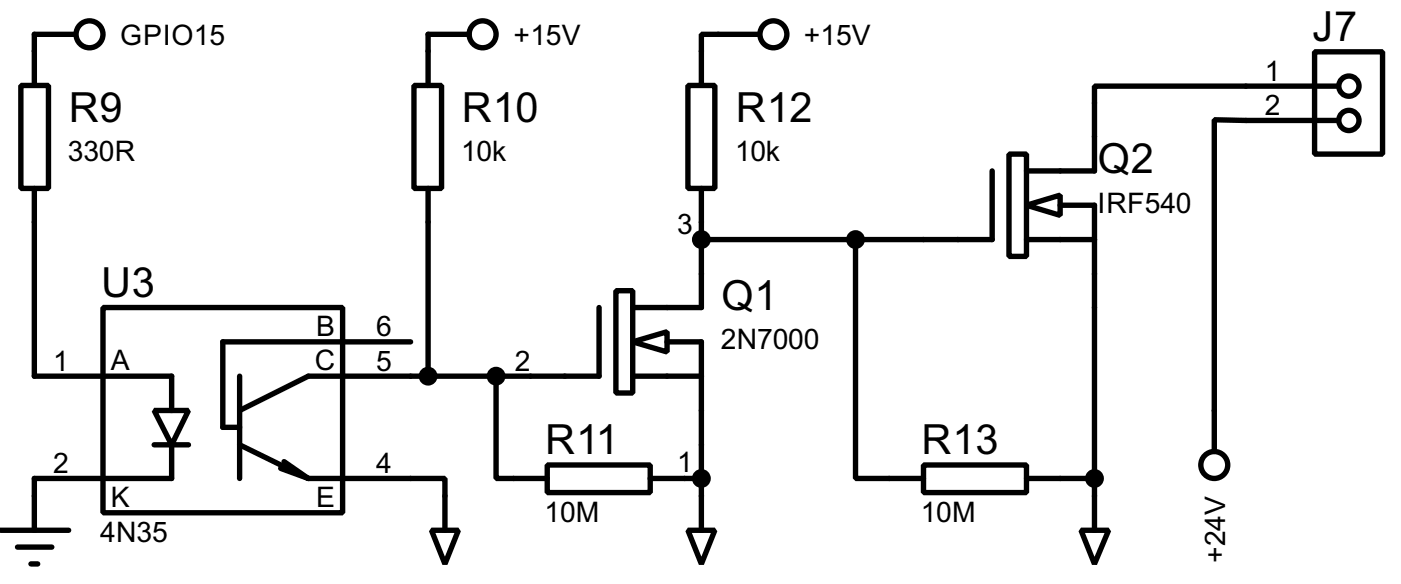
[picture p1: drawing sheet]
<svg xmlns="http://www.w3.org/2000/svg" width="104mm" height="43mm" viewBox="0 0 104 43" stroke-linecap="round" stroke-linejoin="round" font-family="sans-serif">
<g fill="none" stroke="#000" stroke-width=".4">
<path d="M1.6 6.4h2v7.6h-2zM2.6 14v14h10.2v2.5M5.6 2.6h-3v3.8M30.8 6.4h2v7.6h-2zM31.8 14v14M34.9 2.6h-3.1v3.8M51.1 6.4h2v7.6h-2zM52.1 14v8.9h-5.1M56.4 2.6h-4.3v3.8M63.6 17.8v17.8h5M73.7 12.7v5.1h-21.6M75 11.5h1.3v7.6h-1.3z"/>
<path d="M76.3 15.3l2.5-.8v1.5zM76.3 17.8h5M78.8 15.3h2.5v24.1M97.7 3.9h5v7.6h-5zM99.4 6.4h-18.1v6.3h-5M99.4 9l-9.2-.1v24.7M.1 39.4h5M7.7 22.9h17.8v15.2h-17.8zM11.5 30.5h2.5l-1.2 2.6zM11.5 33.1h2.5M12.8 33.1v2.5h-10.2v3.8M17.8 28v7.6"/>
<path d="M17.8 33.1l5.1 2.5M20.9 34.8l2 .8M21.1 34.3l1.8 1.3M22.9 35.6h10.2v3.8M30.5 25.4h-13.9v6.4h1.2M32.1 39.4h2l-1 2.5zM36.9 28v7.6h3.8M40.7 34.6h7.6v2h-7.6zM44.5 22.9v5.1h-21.6l-5.1 2.5M45.8 21.6h1.2v7.6h-1.2zM47 25.4l2.6-.7v1.5zM47 28h5.1"/>
<path d="M48.3 35.6h3.8M49.6 25.4h2.5v14M51.1 39.4h2l-1 2.5zM68.6 34.6h7.7v2h-7.7zM76.3 35.6h5M80.3 39.4h2.1l-1.1 2.5zM1.3 40.7h2.6M2.3 41.9h.5"/>
<circle cx="6.6" cy="2.6" r="1"/>
<circle cx="35.8" cy="2.6" r="1"/>
<circle cx="57.4" cy="2.6" r="1"/>
<circle cx="100.2" cy="9" r=".75"/>
<circle cx="100.2" cy="6.4" r=".75"/>
<circle cx="90.2" cy="34.6" r="1"/>
</g>
<circle cx="52.1" cy="17.8" r=".2" fill="#000"/>
<g fill="#000" stroke="#000" stroke-width=".4">
<circle cx="52.1" cy="17.8" r=".5"/>
<circle cx="63.5" cy="17.8" r=".5"/>
<circle cx="31.8" cy="28" r=".5"/>
<circle cx="36.8" cy="28" r=".5"/>
<circle cx="52.1" cy="35.6" r=".5"/>
<circle cx="81.3" cy="35.6" r=".5"/>
</g>
<g font-size="3.5">
<text x="97.5" y="3">J7</text>
<text x="5.1" y="9.1">R9</text>
<text x="34.3" y="9.1">R10</text>
<text x="54.7" y="9.1">R12</text>
<text x="81.6" y="12.9">Q2</text>
<text x="7.5" y="22.1">U3</text>
<text x="53.6" y="23.1">Q1</text>
<text x="40.5" y="33.8">R11</text>
<text x="68.5" y="33.8">R13</text>
</g>
<g font-size="2.4">
<text x="8.9" y="3.4">GPIO15</text>
<text x="38.2" y="3.4">+15V</text>
<text x="59.7" y="3.4">+15V</text>
<text x="94" y="6">1</text>
<text x="5.1" y="12">330R</text>
<text x="34.3" y="12">10k</text>
<text x="54.6" y="12">10k</text>
<text x="94" y="8.6">2</text>
<text x="50.3" y="17.4">3</text>
<text x="81.5" y="15.8">IRF540</text>
<text x="4" y="27.6">1</text>
<text x="8.2" y="27.5">A</text>
<text x="23.4" y="27.5">C</text>
<text x="23.5" y="25">B</text>
<text x="28" y="27.6">5</text>
<text x="28" y="25">6</text>
<text x="38.3" y="27.6">2</text>
<text x="53.6" y="26">2N7000</text>
<text x="4" y="35.2">2</text>
<text x="28" y="35.2">4</text>
<text x="50.3" y="35.1">1</text>
<text x="7.5" y="40.3">4N35</text>
<text x="8.2" y="37.7">K</text>
<text x="23.5" y="37.7">E</text>
<text x="40.5" y="38.8">10M</text>
<text x="68.4" y="38.8">10M</text>
<text x="91" y="41.9" transform="rotate(-90 91 41.9)">+24V</text>
</g>
</svg>
